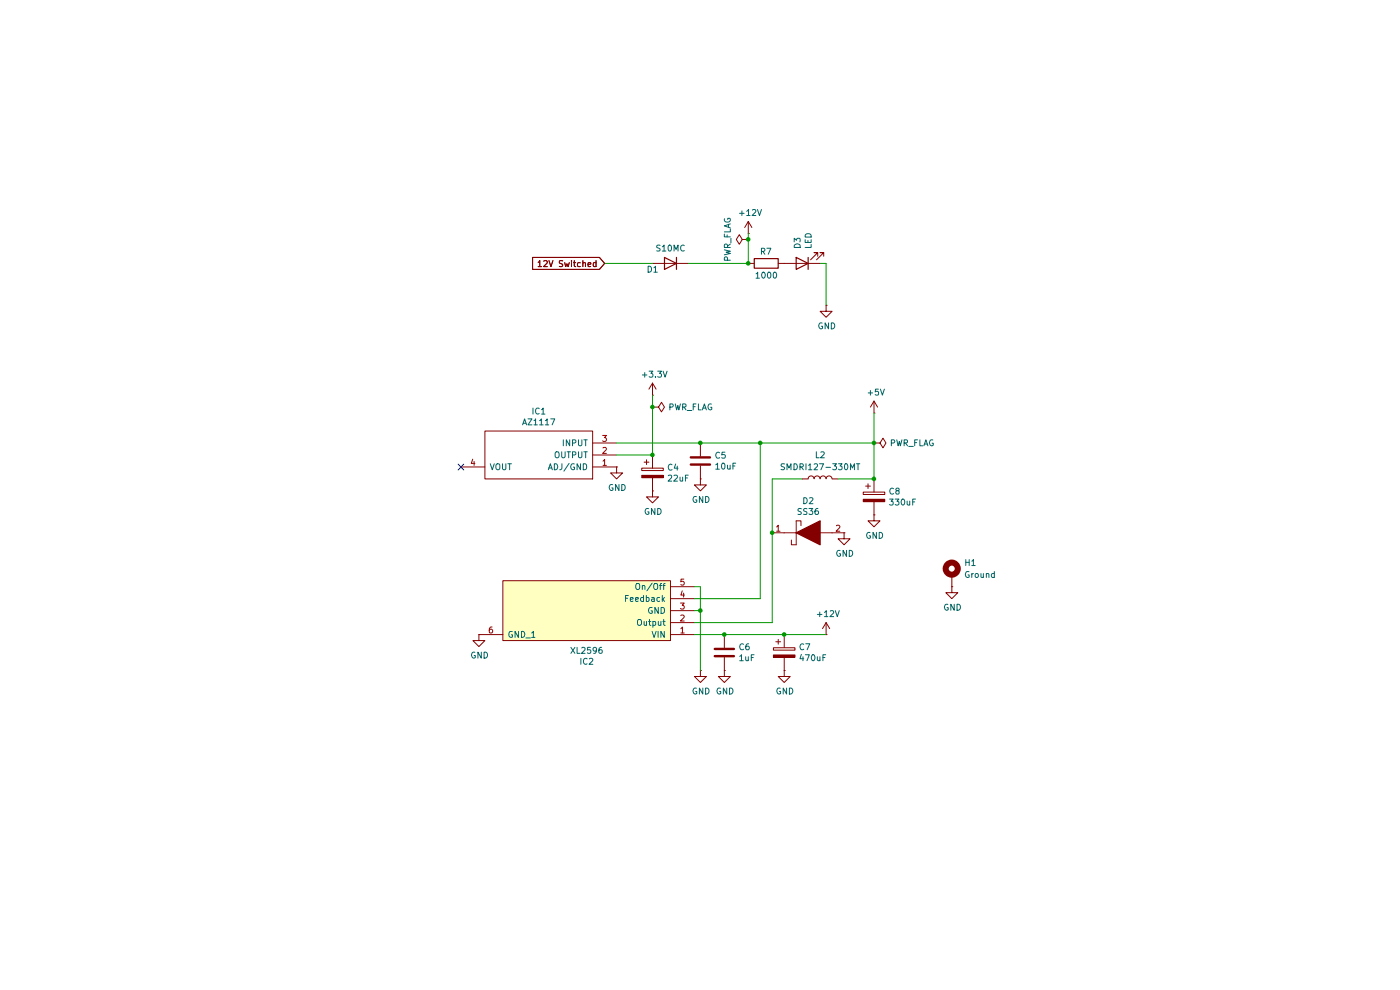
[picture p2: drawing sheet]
(kicad_sch
 (version 20250114)
 (generator "eeschema")
 (generator_version "9.0")
 (paper "A4")
 (title_block
  (title "Power")
  (date "2025-02-19"))
 (lib_symbols
  (symbol "Device:C"
   (pin_numbers (hide yes))
   (pin_names
    (offset 0.254)) (exclude_from_sim no) (in_bom yes) (on_board yes)
   (property "Reference" "C" (at 0.635 2.54 0) (effects (font (size 1.27 1.27)) (justify left)))
   (property "Value" "C" (at 0.635 -2.54 0) (effects (font (size 1.27 1.27)) (justify left)))
   (property "Footprint" "" (at 0.9652 -3.81 0) (effects (font (size 1.27 1.27)) (hide yes)))
   (property "Datasheet" "~" (at 0 0 0) (effects (font (size 1.27 1.27)) (hide yes)))
   (property "Description" "Unpolarized capacitor" (at 0 0 0) (effects (font (size 1.27 1.27)) (hide yes)))
   (symbol "C_0_1"
    (polyline (pts (xy -2.032 0.762) (xy 2.032 0.762)) (stroke (width 0.508) (type default)) (fill (type none)))
    (polyline (pts (xy -2.032 -0.762) (xy 2.032 -0.762)) (stroke (width 0.508) (type default)) (fill (type none))))
   (symbol "C_1_1"
    (pin passive line (at 0 3.81 270) (length 2.794) (name "~" (effects (font (size 1.27 1.27)))) (number "1" (effects (font (size 1.27 1.27)))))
    (pin passive line (at 0 -3.81 90) (length 2.794) (name "~" (effects (font (size 1.27 1.27)))) (number "2" (effects (font (size 1.27 1.27))))))
   (embedded_fonts no))
  (symbol "Device:C_Polarized"
   (pin_numbers (hide yes))
   (pin_names
    (offset 0.254)) (exclude_from_sim no) (in_bom yes) (on_board yes)
   (property "Reference" "C" (at 0.635 2.54 0) (effects (font (size 1.27 1.27)) (justify left)))
   (property "Value" "C_Polarized" (at 0.635 -2.54 0) (effects (font (size 1.27 1.27)) (justify left)))
   (property "Footprint" "" (at 0.9652 -3.81 0) (effects (font (size 1.27 1.27)) (hide yes)))
   (property "Datasheet" "~" (at 0 0 0) (effects (font (size 1.27 1.27)) (hide yes)))
   (property "Description" "Polarized capacitor" (at 0 0 0) (effects (font (size 1.27 1.27)) (hide yes)))
   (symbol "C_Polarized_0_1"
    (rectangle (start -2.286 0.508) (end 2.286 1.016) (stroke (width 0) (type default)) (fill (type none)))
    (polyline (pts (xy -1.778 2.286) (xy -0.762 2.286)) (stroke (width 0) (type default)) (fill (type none)))
    (polyline (pts (xy -1.27 2.794) (xy -1.27 1.778)) (stroke (width 0) (type default)) (fill (type none)))
    (rectangle (start 2.286 -0.508) (end -2.286 -1.016) (stroke (width 0) (type default)) (fill (type outline))))
   (symbol "C_Polarized_1_1"
    (pin passive line (at 0 3.81 270) (length 2.794) (name "~" (effects (font (size 1.27 1.27)))) (number "1" (effects (font (size 1.27 1.27)))))
    (pin passive line (at 0 -3.81 90) (length 2.794) (name "~" (effects (font (size 1.27 1.27)))) (number "2" (effects (font (size 1.27 1.27))))))
   (embedded_fonts no))
  (symbol "Device:D"
   (pin_numbers (hide yes))
   (pin_names
    (offset 1.016) (hide yes)) (exclude_from_sim no) (in_bom yes) (on_board yes)
   (property "Reference" "D" (at 0 2.54 0) (effects (font (size 1.27 1.27))))
   (property "Value" "D" (at 0 -2.54 0) (effects (font (size 1.27 1.27))))
   (property "Footprint" "" (at 0 0 0) (effects (font (size 1.27 1.27)) (hide yes)))
   (property "Datasheet" "~" (at 0 0 0) (effects (font (size 1.27 1.27)) (hide yes)))
   (property "Description" "Diode" (at 0 0 0) (effects (font (size 1.27 1.27)) (hide yes)))
   (property "Sim.Device" "D" (at 0 0 0) (effects (font (size 1.27 1.27)) (hide yes)))
   (property "Sim.Pins" "1=K 2=A" (at 0 0 0) (effects (font (size 1.27 1.27)) (hide yes)))
   (symbol "D_0_1"
    (polyline (pts (xy -1.27 1.27) (xy -1.27 -1.27)) (stroke (width 0.254) (type default)) (fill (type none)))
    (polyline (pts (xy 1.27 1.27) (xy 1.27 -1.27) (xy -1.27 0) (xy 1.27 1.27)) (stroke (width 0.254) (type default)) (fill (type none)))
    (polyline (pts (xy 1.27 0) (xy -1.27 0)) (stroke (width 0) (type default)) (fill (type none))))
   (symbol "D_1_1"
    (pin passive line (at -3.81 0 0) (length 2.54) (name "K" (effects (font (size 1.27 1.27)))) (number "1" (effects (font (size 1.27 1.27)))))
    (pin passive line (at 3.81 0 180) (length 2.54) (name "A" (effects (font (size 1.27 1.27)))) (number "2" (effects (font (size 1.27 1.27))))))
   (embedded_fonts no))
  (symbol "Device:L"
   (pin_numbers (hide yes))
   (pin_names
    (offset 1.016) (hide yes)) (exclude_from_sim no) (in_bom yes) (on_board yes)
   (property "Reference" "L" (at -1.27 0 90) (effects (font (size 1.27 1.27))))
   (property "Value" "L" (at 1.905 0 90) (effects (font (size 1.27 1.27))))
   (property "Footprint" "" (at 0 0 0) (effects (font (size 1.27 1.27)) (hide yes)))
   (property "Datasheet" "~" (at 0 0 0) (effects (font (size 1.27 1.27)) (hide yes)))
   (property "Description" "Inductor" (at 0 0 0) (effects (font (size 1.27 1.27)) (hide yes)))
   (symbol "L_0_1"
    (arc (start 0 2.54) (mid 0.6323 1.905) (end 0 1.27) (stroke (width 0) (type default)) (fill (type none)))
    (arc (start 0 1.27) (mid 0.6323 0.635) (end 0 0) (stroke (width 0) (type default)) (fill (type none)))
    (arc (start 0 0) (mid 0.6323 -0.635) (end 0 -1.27) (stroke (width 0) (type default)) (fill (type none)))
    (arc (start 0 -1.27) (mid 0.6323 -1.905) (end 0 -2.54) (stroke (width 0) (type default)) (fill (type none))))
   (symbol "L_1_1"
    (pin passive line (at 0 3.81 270) (length 1.27) (name "1" (effects (font (size 1.27 1.27)))) (number "1" (effects (font (size 1.27 1.27)))))
    (pin passive line (at 0 -3.81 90) (length 1.27) (name "2" (effects (font (size 1.27 1.27)))) (number "2" (effects (font (size 1.27 1.27))))))
   (embedded_fonts no))
  (symbol "Device:LED"
   (pin_numbers (hide yes))
   (pin_names
    (offset 1.016) (hide yes)) (exclude_from_sim no) (in_bom yes) (on_board yes)
   (property "Reference" "D" (at 0 2.54 0) (effects (font (size 1.27 1.27))))
   (property "Value" "LED" (at 0 -2.54 0) (effects (font (size 1.27 1.27))))
   (property "Footprint" "" (at 0 0 0) (effects (font (size 1.27 1.27)) (hide yes)))
   (property "Datasheet" "~" (at 0 0 0) (effects (font (size 1.27 1.27)) (hide yes)))
   (property "Description" "Light emitting diode" (at 0 0 0) (effects (font (size 1.27 1.27)) (hide yes)))
   (property "Sim.Pins" "1=K 2=A" (at 0 0 0) (effects (font (size 1.27 1.27)) (hide yes)))
   (symbol "LED_0_1"
    (polyline (pts (xy -3.048 -0.762) (xy -4.572 -2.286) (xy -3.81 -2.286) (xy -4.572 -2.286) (xy -4.572 -1.524)) (stroke (width 0) (type default)) (fill (type none)))
    (polyline (pts (xy -1.778 -0.762) (xy -3.302 -2.286) (xy -2.54 -2.286) (xy -3.302 -2.286) (xy -3.302 -1.524)) (stroke (width 0) (type default)) (fill (type none)))
    (polyline (pts (xy -1.27 0) (xy 1.27 0)) (stroke (width 0) (type default)) (fill (type none)))
    (polyline (pts (xy -1.27 -1.27) (xy -1.27 1.27)) (stroke (width 0.254) (type default)) (fill (type none)))
    (polyline (pts (xy 1.27 -1.27) (xy 1.27 1.27) (xy -1.27 0) (xy 1.27 -1.27)) (stroke (width 0.254) (type default)) (fill (type none))))
   (symbol "LED_1_1"
    (pin passive line (at -3.81 0 0) (length 2.54) (name "K" (effects (font (size 1.27 1.27)))) (number "1" (effects (font (size 1.27 1.27)))))
    (pin passive line (at 3.81 0 180) (length 2.54) (name "A" (effects (font (size 1.27 1.27)))) (number "2" (effects (font (size 1.27 1.27))))))
   (embedded_fonts no))
  (symbol "Device:R"
   (pin_numbers (hide yes))
   (pin_names
    (offset 0)) (exclude_from_sim no) (in_bom yes) (on_board yes)
   (property "Reference" "R" (at 2.032 0 90) (effects (font (size 1.27 1.27))))
   (property "Value" "R" (at 0 0 90) (effects (font (size 1.27 1.27))))
   (property "Footprint" "" (at -1.778 0 90) (effects (font (size 1.27 1.27)) (hide yes)))
   (property "Datasheet" "~" (at 0 0 0) (effects (font (size 1.27 1.27)) (hide yes)))
   (property "Description" "Resistor" (at 0 0 0) (effects (font (size 1.27 1.27)) (hide yes)))
   (symbol "R_0_1"
    (rectangle (start -1.016 -2.54) (end 1.016 2.54) (stroke (width 0.254) (type default)) (fill (type none))))
   (symbol "R_1_1"
    (pin passive line (at 0 3.81 270) (length 1.27) (name "~" (effects (font (size 1.27 1.27)))) (number "1" (effects (font (size 1.27 1.27)))))
    (pin passive line (at 0 -3.81 90) (length 1.27) (name "~" (effects (font (size 1.27 1.27)))) (number "2" (effects (font (size 1.27 1.27))))))
   (embedded_fonts no))
  (symbol "Mechanical:MountingHole_Pad"
   (pin_numbers (hide yes))
   (pin_names
    (offset 1.016) (hide yes)) (exclude_from_sim yes) (in_bom no) (on_board yes)
   (property "Reference" "H" (at 0 6.35 0) (effects (font (size 1.27 1.27))))
   (property "Value" "MountingHole_Pad" (at 0 4.445 0) (effects (font (size 1.27 1.27))))
   (property "Footprint" "" (at 0 0 0) (effects (font (size 1.27 1.27)) (hide yes)))
   (property "Datasheet" "~" (at 0 0 0) (effects (font (size 1.27 1.27)) (hide yes)))
   (property "Description" "Mounting Hole with connection" (at 0 0 0) (effects (font (size 1.27 1.27)) (hide yes)))
   (symbol "MountingHole_Pad_0_1"
    (circle (center 0 1.27) (radius 1.27) (stroke (width 1.27) (type default)) (fill (type none))))
   (symbol "MountingHole_Pad_1_1"
    (pin input line (at 0 -2.54 90) (length 2.54) (name "1" (effects (font (size 1.27 1.27)))) (number "1" (effects (font (size 1.27 1.27))))))
   (embedded_fonts no))
  (symbol "MyLib:AZ1117"
   (pin_names
    (offset 0.762)) (exclude_from_sim no) (in_bom yes) (on_board yes)
   (property "Reference" "IC" (at 14.605 6.604 0) (effects (font (size 1.27 1.27)) (justify left)))
   (property "Value" "AZ1117" (at 12.192 4.445 0) (effects (font (size 1.27 1.27)) (justify left)))
   (property "Footprint" "Package_TO_SOT_SMD:SOT-223" (at 29.21 2.54 0) (effects (font (size 1.27 1.27)) (justify left) (hide yes)))
   (property "Datasheet" "" (at 29.21 0 0) (effects (font (size 1.27 1.27)) (justify left) (hide yes)))
   (property "Description" "" (at 0 0 0) (effects (font (size 1.27 1.27)) (hide yes)))
   (symbol "AZ1117_0_0"
    (pin passive line (at 0 0 0) (length 5.08) (name "ADJ/GND" (effects (font (size 1.27 1.27)))) (number "1" (effects (font (size 1.27 1.27)))))
    (pin passive line (at 0 -2.54 0) (length 5.08) (name "OUTPUT" (effects (font (size 1.27 1.27)))) (number "2" (effects (font (size 1.27 1.27)))))
    (pin passive line (at 0 -5.08 0) (length 5.08) (name "INPUT" (effects (font (size 1.27 1.27)))) (number "3" (effects (font (size 1.27 1.27)))))
    (pin passive line (at 33.02 0 180) (length 5.08) (name "VOUT" (effects (font (size 1.27 1.27)))) (number "4" (effects (font (size 1.27 1.27))))))
   (symbol "AZ1117_0_1"
    (polyline (pts (xy 5.08 2.54) (xy 27.94 2.54) (xy 27.94 -7.62) (xy 5.08 -7.62) (xy 5.08 2.54)) (stroke (width 0.1524) (type solid)) (fill (type none))))
   (embedded_fonts no))
  (symbol "MyLib:SS36"
   (pin_names
    (offset 0.762)) (exclude_from_sim no) (in_bom yes) (on_board yes)
   (property "Reference" "D" (at 12.7 8.89 0) (effects (font (size 1.27 1.27)) (justify left)))
   (property "Value" "SS36" (at 12.7 6.35 0) (effects (font (size 1.27 1.27)) (justify left)))
   (property "Footprint" "MyFootprints:SMA(DO-214AC)" (at 12.7 3.81 0) (effects (font (size 1.27 1.27)) (justify left) (hide yes)))
   (property "Datasheet" "" (at 12.7 1.27 0) (effects (font (size 1.27 1.27)) (justify left) (hide yes)))
   (property "Description" "SS36 - DIODE, SCHOTTKY, 3A, 60V, DO-214AB(SMC), LCSC# C330394" (at -3.81 -3.81 0) (effects (font (size 1.27 1.27)) (justify left) (hide yes)))
   (symbol "SS36_0_0"
    (pin passive line (at 2.54 0 0) (length 2.54) (name "~" (effects (font (size 1.27 1.27)))) (number "1" (effects (font (size 1.27 1.27)))))
    (pin passive line (at 17.78 0 180) (length 2.54) (name "~" (effects (font (size 1.27 1.27)))) (number "2" (effects (font (size 1.27 1.27))))))
   (symbol "SS36_0_1"
    (polyline (pts (xy 5.08 0) (xy 7.62 0)) (stroke (width 0.1524) (type solid)) (fill (type none)))
    (polyline (pts (xy 7.62 2.54) (xy 7.62 -2.54)) (stroke (width 0.1524) (type solid)) (fill (type none)))
    (polyline (pts (xy 7.62 2.54) (xy 8.636 2.54) (xy 8.636 1.524)) (stroke (width 0.1524) (type solid)) (fill (type none)))
    (polyline (pts (xy 7.62 0) (xy 12.7 2.54) (xy 12.7 -2.54) (xy 7.62 0)) (stroke (width 0.254) (type solid)) (fill (type outline)))
    (polyline (pts (xy 7.62 -2.54) (xy 6.604 -2.54) (xy 6.604 -1.524)) (stroke (width 0.1524) (type solid)) (fill (type none)))
    (polyline (pts (xy 12.7 0) (xy 15.24 0)) (stroke (width 0.1524) (type solid)) (fill (type none))))
   (embedded_fonts no))
  (symbol "MyLib:XL2596"
   (pin_names
    (offset 0.762)) (exclude_from_sim no) (in_bom yes) (on_board yes)
   (property "Reference" "IC" (at 5.08 6.35 0) (effects (font (size 1.27 1.27)) (justify left)))
   (property "Value" "XL2596" (at 16.51 6.35 0) (effects (font (size 1.27 1.27)) (justify left)))
   (property "Footprint" "MyFootprints:TO263-5L" (at 10.16 3.81 0) (effects (font (size 1.27 1.27)) (justify left) (hide yes)))
   (property "Datasheet" "" (at -2.54 5.08 0) (effects (font (size 1.27 1.27)) (justify left) (hide yes)))
   (property "Description" "" (at 0 0 0) (effects (font (size 1.27 1.27)) (hide yes)))
   (symbol "XL2596_0_0"
    (pin input line (at 0 0 0) (length 5.08) (name "VIN" (effects (font (size 1.27 1.27)))) (number "1" (effects (font (size 1.27 1.27)))))
    (pin output line (at 0 -2.54 0) (length 5.08) (name "Output" (effects (font (size 1.27 1.27)))) (number "2" (effects (font (size 1.27 1.27)))))
    (pin input line (at 0 -5.08 0) (length 5.08) (name "GND" (effects (font (size 1.27 1.27)))) (number "3" (effects (font (size 1.27 1.27)))))
    (pin input line (at 0 -7.62 0) (length 5.08) (name "Feedback" (effects (font (size 1.27 1.27)))) (number "4" (effects (font (size 1.27 1.27)))))
    (pin passive line (at 0 -10.16 0) (length 5.08) (name "On/Off" (effects (font (size 1.27 1.27)))) (number "5" (effects (font (size 1.27 1.27)))))
    (pin input line (at 45.72 0 180) (length 5.08) (name "GND_1" (effects (font (size 1.27 1.27)))) (number "6" (effects (font (size 1.27 1.27))))))
   (symbol "XL2596_0_1"
    (rectangle (start 5.08 1.27) (end 40.64 -11.43) (stroke (width 0) (type solid)) (fill (type background))))
   (embedded_fonts no))
  (symbol "power:+12V"
   (power)
   (pin_numbers (hide yes))
   (pin_names
    (offset 0) (hide yes)) (exclude_from_sim no) (in_bom yes) (on_board yes)
   (property "Reference" "#PWR" (at 0 -3.81 0) (effects (font (size 1.27 1.27)) (hide yes)))
   (property "Value" "+12V" (at 0 3.556 0) (effects (font (size 1.27 1.27))))
   (property "Footprint" "" (at 0 0 0) (effects (font (size 1.27 1.27)) (hide yes)))
   (property "Datasheet" "" (at 0 0 0) (effects (font (size 1.27 1.27)) (hide yes)))
   (property "Description" "Power symbol creates a global label with name \"+12V\"" (at 0 0 0) (effects (font (size 1.27 1.27)) (hide yes)))
   (symbol "+12V_0_1"
    (polyline (pts (xy -0.762 1.27) (xy 0 2.54)) (stroke (width 0) (type default)) (fill (type none)))
    (polyline (pts (xy 0 2.54) (xy 0.762 1.27)) (stroke (width 0) (type default)) (fill (type none)))
    (polyline (pts (xy 0 0) (xy 0 2.54)) (stroke (width 0) (type default)) (fill (type none))))
   (symbol "+12V_1_1"
    (pin power_in line (at 0 0 90) (length 0) (name "~" (effects (font (size 1.27 1.27)))) (number "1" (effects (font (size 1.27 1.27))))))
   (embedded_fonts no))
  (symbol "power:+3.3V"
   (power)
   (pin_numbers (hide yes))
   (pin_names
    (offset 0) (hide yes)) (exclude_from_sim no) (in_bom yes) (on_board yes)
   (property "Reference" "#PWR" (at 0 -3.81 0) (effects (font (size 1.27 1.27)) (hide yes)))
   (property "Value" "+3.3V" (at 0 3.556 0) (effects (font (size 1.27 1.27))))
   (property "Footprint" "" (at 0 0 0) (effects (font (size 1.27 1.27)) (hide yes)))
   (property "Datasheet" "" (at 0 0 0) (effects (font (size 1.27 1.27)) (hide yes)))
   (property "Description" "Power symbol creates a global label with name \"+3.3V\"" (at 0 0 0) (effects (font (size 1.27 1.27)) (hide yes)))
   (symbol "+3.3V_0_1"
    (polyline (pts (xy -0.762 1.27) (xy 0 2.54)) (stroke (width 0) (type default)) (fill (type none)))
    (polyline (pts (xy 0 2.54) (xy 0.762 1.27)) (stroke (width 0) (type default)) (fill (type none)))
    (polyline (pts (xy 0 0) (xy 0 2.54)) (stroke (width 0) (type default)) (fill (type none))))
   (symbol "+3.3V_1_1"
    (pin power_in line (at 0 0 90) (length 0) (name "~" (effects (font (size 1.27 1.27)))) (number "1" (effects (font (size 1.27 1.27))))))
   (embedded_fonts no))
  (symbol "power:+5V"
   (power)
   (pin_numbers (hide yes))
   (pin_names
    (offset 0) (hide yes)) (exclude_from_sim no) (in_bom yes) (on_board yes)
   (property "Reference" "#PWR" (at 0 -3.81 0) (effects (font (size 1.27 1.27)) (hide yes)))
   (property "Value" "+5V" (at 0 3.556 0) (effects (font (size 1.27 1.27))))
   (property "Footprint" "" (at 0 0 0) (effects (font (size 1.27 1.27)) (hide yes)))
   (property "Datasheet" "" (at 0 0 0) (effects (font (size 1.27 1.27)) (hide yes)))
   (property "Description" "Power symbol creates a global label with name \"+5V\"" (at 0 0 0) (effects (font (size 1.27 1.27)) (hide yes)))
   (symbol "+5V_0_1"
    (polyline (pts (xy -0.762 1.27) (xy 0 2.54)) (stroke (width 0) (type default)) (fill (type none)))
    (polyline (pts (xy 0 2.54) (xy 0.762 1.27)) (stroke (width 0) (type default)) (fill (type none)))
    (polyline (pts (xy 0 0) (xy 0 2.54)) (stroke (width 0) (type default)) (fill (type none))))
   (symbol "+5V_1_1"
    (pin power_in line (at 0 0 90) (length 0) (name "~" (effects (font (size 1.27 1.27)))) (number "1" (effects (font (size 1.27 1.27))))))
   (embedded_fonts no))
  (symbol "power:GND"
   (power)
   (pin_numbers (hide yes))
   (pin_names
    (offset 0) (hide yes)) (exclude_from_sim no) (in_bom yes) (on_board yes)
   (property "Reference" "#PWR" (at 0 -6.35 0) (effects (font (size 1.27 1.27)) (hide yes)))
   (property "Value" "GND" (at 0 -3.81 0) (effects (font (size 1.27 1.27))))
   (property "Footprint" "" (at 0 0 0) (effects (font (size 1.27 1.27)) (hide yes)))
   (property "Datasheet" "" (at 0 0 0) (effects (font (size 1.27 1.27)) (hide yes)))
   (property "Description" "Power symbol creates a global label with name \"GND\" , ground" (at 0 0 0) (effects (font (size 1.27 1.27)) (hide yes)))
   (symbol "GND_0_1"
    (polyline (pts (xy 0 0) (xy 0 -1.27) (xy 1.27 -1.27) (xy 0 -2.54) (xy -1.27 -1.27) (xy 0 -1.27)) (stroke (width 0) (type default)) (fill (type none))))
   (symbol "GND_1_1"
    (pin power_in line (at 0 0 270) (length 0) (name "~" (effects (font (size 1.27 1.27)))) (number "1" (effects (font (size 1.27 1.27))))))
   (embedded_fonts no))
  (symbol "power:PWR_FLAG"
   (power)
   (pin_numbers (hide yes))
   (pin_names
    (offset 0) (hide yes)) (exclude_from_sim no) (in_bom yes) (on_board yes)
   (property "Reference" "#FLG" (at 0 1.905 0) (effects (font (size 1.27 1.27)) (hide yes)))
   (property "Value" "PWR_FLAG" (at 0 3.81 0) (effects (font (size 1.27 1.27))))
   (property "Footprint" "" (at 0 0 0) (effects (font (size 1.27 1.27)) (hide yes)))
   (property "Datasheet" "~" (at 0 0 0) (effects (font (size 1.27 1.27)) (hide yes)))
   (property "Description" "Special symbol for telling ERC where power comes from" (at 0 0 0) (effects (font (size 1.27 1.27)) (hide yes)))
   (symbol "PWR_FLAG_0_0"
    (pin power_out line (at 0 0 90) (length 0) (name "~" (effects (font (size 1.27 1.27)))) (number "1" (effects (font (size 1.27 1.27))))))
   (symbol "PWR_FLAG_0_1"
    (polyline (pts (xy 0 0) (xy 0 1.27) (xy -1.016 1.905) (xy 0 2.54) (xy 1.016 1.905) (xy 0 1.27)) (stroke (width 0) (type default)) (fill (type none))))
   (embedded_fonts no)))
 (junction
  (at 153.67 134.62)
  (diameter 0)
  (color 0 0 0 0))
 (junction
  (at 185.42 101.6)
  (diameter 0)
  (color 0 0 0 0))
 (junction
  (at 166.37 134.62)
  (diameter 0)
  (color 0 0 0 0))
 (junction
  (at 158.75 55.88)
  (diameter 0)
  (color 0 0 0 0))
 (junction
  (at 185.42 93.98)
  (diameter 0)
  (color 0 0 0 0))
 (junction
  (at 138.43 96.52)
  (diameter 0)
  (color 0 0 0 0))
 (junction
  (at 158.75 50.8)
  (diameter 0)
  (color 0 0 0 0))
 (junction
  (at 148.59 129.54)
  (diameter 0)
  (color 0 0 0 0))
 (junction
  (at 163.83 113.03)
  (diameter 0)
  (color 0 0 0 0))
 (junction
  (at 138.43 86.36)
  (diameter 0)
  (color 0 0 0 0))
 (junction
  (at 161.29 93.98)
  (diameter 0)
  (color 0 0 0 0))
 (junction
  (at 148.59 93.98)
  (diameter 0)
  (color 0 0 0 0))
 (no_connect
  (at 97.79 99.06))
 (wire
  (pts (xy 166.37 134.62) (xy 153.67 134.62))
  (stroke (width 0) (type default)))
 (wire
  (pts (xy 148.59 129.54) (xy 148.59 124.46))
  (stroke (width 0) (type default)))
 (wire
  (pts (xy 148.59 93.98) (xy 161.29 93.98))
  (stroke (width 0) (type default)))
 (wire
  (pts (xy 163.83 132.08) (xy 163.83 113.03))
  (stroke (width 0) (type default)))
 (wire
  (pts (xy 163.83 113.03) (xy 163.83 101.6))
  (stroke (width 0) (type default)))
 (wire
  (pts (xy 148.59 124.46) (xy 147.32 124.46))
  (stroke (width 0) (type default)))
 (wire
  (pts (xy 147.32 127) (xy 161.29 127))
  (stroke (width 0) (type default)))
 (wire
  (pts (xy 130.81 93.98) (xy 148.59 93.98))
  (stroke (width 0) (type default)))
 (wire
  (pts (xy 175.26 64.77) (xy 175.26 55.88))
  (stroke (width 0) (type default)))
 (wire
  (pts (xy 158.75 49.53) (xy 158.75 50.8))
  (stroke (width 0) (type default)))
 (wire
  (pts (xy 158.75 50.8) (xy 158.75 55.88))
  (stroke (width 0) (type default)))
 (wire
  (pts (xy 153.67 134.62) (xy 147.32 134.62))
  (stroke (width 0) (type default)))
 (wire
  (pts (xy 175.26 134.62) (xy 166.37 134.62))
  (stroke (width 0) (type default)))
 (wire
  (pts (xy 173.99 55.88) (xy 175.26 55.88))
  (stroke (width 0) (type default)))
 (wire
  (pts (xy 128.27 55.88) (xy 138.43 55.88))
  (stroke (width 0) (type default)))
 (wire
  (pts (xy 146.05 55.88) (xy 158.75 55.88))
  (stroke (width 0) (type default)))
 (wire
  (pts (xy 185.42 101.6) (xy 185.42 93.98))
  (stroke (width 0) (type default)))
 (wire
  (pts (xy 185.42 87.63) (xy 185.42 93.98))
  (stroke (width 0) (type default)))
 (wire
  (pts (xy 177.8 101.6) (xy 185.42 101.6))
  (stroke (width 0) (type default)))
 (wire
  (pts (xy 147.32 132.08) (xy 163.83 132.08))
  (stroke (width 0) (type default)))
 (wire
  (pts (xy 185.42 93.98) (xy 161.29 93.98))
  (stroke (width 0) (type default)))
 (wire
  (pts (xy 148.59 129.54) (xy 148.59 142.24))
  (stroke (width 0) (type default)))
 (wire
  (pts (xy 161.29 127) (xy 161.29 93.98))
  (stroke (width 0) (type default)))
 (wire
  (pts (xy 138.43 83.82) (xy 138.43 86.36))
  (stroke (width 0) (type default)))
 (wire
  (pts (xy 138.43 86.36) (xy 138.43 96.52))
  (stroke (width 0) (type default)))
 (wire
  (pts (xy 147.32 129.54) (xy 148.59 129.54))
  (stroke (width 0) (type default)))
 (wire
  (pts (xy 130.81 96.52) (xy 138.43 96.52))
  (stroke (width 0) (type default)))
 (wire
  (pts (xy 163.83 101.6) (xy 170.18 101.6))
  (stroke (width 0) (type default)))
 (global_label "12V Switched"
  (shape input)
  (at 128.27 55.88 180)
  (fields_autoplaced yes)
  (effects (font (size 1.27 1.27)) (justify right))
  (property "Intersheetrefs" "${INTERSHEET_REFS}" (at 113.0359 55.8006 0) (effects (font (size 1.27 1.27)) (justify right) (hide yes))))
 (symbol
  (lib_id "MyLib:SS36")
  (at 161.29 113.03 0)
  (unit 1)
  (exclude_from_sim no)
  (in_bom yes)
  (on_board yes)
  (dnp no)
  (property "Reference" "D2" (at 171.45 106.2482 0) (effects (font (size 1.27 1.27))))
  (property "Value" "SS36" (at 171.45 108.5596 0) (effects (font (size 1.27 1.27))))
  (property "Footprint" "MyFootprints:SMA(DO-214AC)" (at 173.99 109.22 0) (effects (font (size 1.27 1.27)) (justify left) (hide yes)))
  (property "Datasheet" "" (at 173.99 111.76 0) (effects (font (size 1.27 1.27)) (justify left) (hide yes)))
  (property "Description" "SS36 - DIODE, SCHOTTKY, 3A, 60V, DO-214AB(SMC), LCSC# C330394" (at 157.48 116.84 0) (effects (font (size 1.27 1.27)) (justify left) (hide yes)))
  (pin "1")
  (pin "2"))
 (symbol
  (lib_id "power:GND")
  (at 179.07 113.03 0)
  (unit 1)
  (exclude_from_sim no)
  (in_bom yes)
  (on_board yes)
  (dnp no)
  (property "Reference" "#PWR038" (at 179.07 119.38 0) (effects (font (size 1.27 1.27)) (hide yes)))
  (property "Value" "GND" (at 179.197 117.4242 0) (effects (font (size 1.27 1.27))))
  (property "Footprint" "" (at 179.07 113.03 0) (effects (font (size 1.27 1.27)) (hide yes)))
  (property "Datasheet" "" (at 179.07 113.03 0) (effects (font (size 1.27 1.27)) (hide yes)))
  (property "Description" "Power symbol creates a global label with name \"GND\" , ground" (at 179.07 113.03 0) (effects (font (size 1.27 1.27)) (hide yes)))
  (pin "1"))
 (symbol
  (lib_id "power:+12V")
  (at 175.26 134.62 0)
  (unit 1)
  (exclude_from_sim no)
  (in_bom yes)
  (on_board yes)
  (dnp no)
  (property "Reference" "#PWR037" (at 175.26 138.43 0) (effects (font (size 1.27 1.27)) (hide yes)))
  (property "Value" "+12V" (at 175.641 130.2258 0) (effects (font (size 1.27 1.27))))
  (property "Footprint" "" (at 175.26 134.62 0) (effects (font (size 1.27 1.27)) (hide yes)))
  (property "Datasheet" "" (at 175.26 134.62 0) (effects (font (size 1.27 1.27)) (hide yes)))
  (property "Description" "Power symbol creates a global label with name \"+12V\"" (at 175.26 134.62 0) (effects (font (size 1.27 1.27)) (hide yes)))
  (pin "1"))
 (symbol
  (lib_id "MyLib:AZ1117")
  (at 130.81 99.06 180)
  (unit 1)
  (exclude_from_sim no)
  (in_bom yes)
  (on_board yes)
  (dnp no)
  (property "Reference" "IC1" (at 114.3 87.249 0) (effects (font (size 1.27 1.27))))
  (property "Value" "AZ1117" (at 114.3 89.5604 0) (effects (font (size 1.27 1.27))))
  (property "Footprint" "Package_TO_SOT_SMD:SOT-223" (at 101.6 101.6 0) (effects (font (size 1.27 1.27)) (justify left) (hide yes)))
  (property "Datasheet" "" (at 101.6 99.06 0) (effects (font (size 1.27 1.27)) (justify left) (hide yes)))
  (property "Description" "" (at 130.81 99.06 0) (effects (font (size 1.27 1.27)) (hide yes)))
  (pin "1")
  (pin "2")
  (pin "3")
  (pin "4"))
 (symbol
  (lib_id "power:GND")
  (at 166.37 142.24 0)
  (unit 1)
  (exclude_from_sim no)
  (in_bom yes)
  (on_board yes)
  (dnp no)
  (property "Reference" "#PWR035" (at 166.37 148.59 0) (effects (font (size 1.27 1.27)) (hide yes)))
  (property "Value" "GND" (at 166.497 146.6342 0) (effects (font (size 1.27 1.27))))
  (property "Footprint" "" (at 166.37 142.24 0) (effects (font (size 1.27 1.27)) (hide yes)))
  (property "Datasheet" "" (at 166.37 142.24 0) (effects (font (size 1.27 1.27)) (hide yes)))
  (property "Description" "Power symbol creates a global label with name \"GND\" , ground" (at 166.37 142.24 0) (effects (font (size 1.27 1.27)) (hide yes)))
  (pin "1"))
 (symbol
  (lib_id "power:GND")
  (at 138.43 104.14 0)
  (unit 1)
  (exclude_from_sim no)
  (in_bom yes)
  (on_board yes)
  (dnp no)
  (property "Reference" "#PWR016" (at 138.43 110.49 0) (effects (font (size 1.27 1.27)) (hide yes)))
  (property "Value" "GND" (at 138.557 108.5342 0) (effects (font (size 1.27 1.27))))
  (property "Footprint" "" (at 138.43 104.14 0) (effects (font (size 1.27 1.27)) (hide yes)))
  (property "Datasheet" "" (at 138.43 104.14 0) (effects (font (size 1.27 1.27)) (hide yes)))
  (property "Description" "Power symbol creates a global label with name \"GND\" , ground" (at 138.43 104.14 0) (effects (font (size 1.27 1.27)) (hide yes)))
  (pin "1"))
 (symbol
  (lib_id "power:PWR_FLAG")
  (at 185.42 93.98 270)
  (unit 1)
  (exclude_from_sim no)
  (in_bom yes)
  (on_board yes)
  (dnp no)
  (property "Reference" "#FLG03" (at 187.325 93.98 0) (effects (font (size 1.27 1.27)) (hide yes)))
  (property "Value" "PWR_FLAG" (at 188.6712 93.98 90) (effects (font (size 1.27 1.27)) (justify left)))
  (property "Footprint" "" (at 185.42 93.98 0) (effects (font (size 1.27 1.27)) (hide yes)))
  (property "Datasheet" "~" (at 185.42 93.98 0) (effects (font (size 1.27 1.27)) (hide yes)))
  (property "Description" "Special symbol for telling ERC where power comes from" (at 185.42 93.98 0) (effects (font (size 1.27 1.27)) (hide yes)))
  (pin "1"))
 (symbol
  (lib_id "Device:C_Polarized")
  (at 185.42 105.41 0)
  (unit 1)
  (exclude_from_sim no)
  (in_bom yes)
  (on_board yes)
  (dnp no)
  (property "Reference" "C8" (at 188.4172 104.2416 0) (effects (font (size 1.27 1.27)) (justify left)))
  (property "Value" "330uF" (at 188.4172 106.553 0) (effects (font (size 1.27 1.27)) (justify left)))
  (property "Footprint" "Capacitor_SMD:CP_Elec_10x10.5" (at 186.3852 109.22 0) (effects (font (size 1.27 1.27)) (hide yes)))
  (property "Datasheet" "~" (at 185.42 105.41 0) (effects (font (size 1.27 1.27)) (hide yes)))
  (property "Description" "Polarized capacitor" (at 185.42 105.41 0) (effects (font (size 1.27 1.27)) (hide yes)))
  (pin "1")
  (pin "2"))
 (symbol
  (lib_id "Device:C")
  (at 153.67 138.43 0)
  (unit 1)
  (exclude_from_sim no)
  (in_bom yes)
  (on_board yes)
  (dnp no)
  (property "Reference" "C6" (at 156.591 137.2616 0) (effects (font (size 1.27 1.27)) (justify left)))
  (property "Value" "1uF" (at 156.591 139.573 0) (effects (font (size 1.27 1.27)) (justify left)))
  (property "Footprint" "Capacitor_SMD:C_0805_2012Metric" (at 154.6352 142.24 0) (effects (font (size 1.27 1.27)) (hide yes)))
  (property "Datasheet" "~" (at 153.67 138.43 0) (effects (font (size 1.27 1.27)) (hide yes)))
  (property "Description" "Unpolarized capacitor" (at 153.67 138.43 0) (effects (font (size 1.27 1.27)) (hide yes)))
  (pin "1")
  (pin "2"))
 (symbol
  (lib_id "Device:L")
  (at 173.99 101.6 90)
  (unit 1)
  (exclude_from_sim no)
  (in_bom yes)
  (on_board yes)
  (dnp no)
  (property "Reference" "L2" (at 173.99 96.52 90) (effects (font (size 1.27 1.27))))
  (property "Value" "SMDRI127-330MT" (at 173.99 99.06 90) (effects (font (size 1.27 1.27))))
  (property "Footprint" "MyFootprints:TMPA1265SP-101MN-D" (at 173.99 101.6 0) (effects (font (size 1.27 1.27)) (hide yes)))
  (property "Datasheet" "~" (at 173.99 101.6 0) (effects (font (size 1.27 1.27)) (hide yes)))
  (property "Description" "Inductor" (at 173.99 101.6 0) (effects (font (size 1.27 1.27)) (hide yes)))
  (pin "1")
  (pin "2"))
 (symbol
  (lib_id "Device:D")
  (at 142.24 55.88 180)
  (unit 1)
  (exclude_from_sim no)
  (in_bom yes)
  (on_board yes)
  (dnp no)
  (property "Reference" "D1" (at 138.43 57.15 0) (effects (font (size 1.27 1.27))))
  (property "Value" "S10MC" (at 142.24 52.6796 0) (effects (font (size 1.27 1.27))))
  (property "Footprint" "MyFootprints:D_SMC_larger_pads" (at 142.24 55.88 0) (effects (font (size 1.27 1.27)) (hide yes)))
  (property "Datasheet" "~" (at 142.24 55.88 0) (effects (font (size 1.27 1.27)) (hide yes)))
  (property "Description" "Diode" (at 142.24 55.88 0) (effects (font (size 1.27 1.27)) (hide yes)))
  (property "Sim.Device" "D" (at 142.24 55.88 0) (effects (font (size 1.27 1.27)) (hide yes)))
  (property "Sim.Pins" "1=K 2=A" (at 142.24 55.88 0) (effects (font (size 1.27 1.27)) (hide yes)))
  (pin "1")
  (pin "2"))
 (symbol
  (lib_id "Device:LED")
  (at 170.18 55.88 180)
  (unit 1)
  (exclude_from_sim no)
  (in_bom yes)
  (on_board yes)
  (dnp no)
  (property "Reference" "D3" (at 169.1894 52.8828 90) (effects (font (size 1.27 1.27)) (justify right)))
  (property "Value" "LED" (at 171.5008 52.8828 90) (effects (font (size 1.27 1.27)) (justify right)))
  (property "Footprint" "LED_SMD:LED_0805_2012Metric" (at 170.18 55.88 0) (effects (font (size 1.27 1.27)) (hide yes)))
  (property "Datasheet" "~" (at 170.18 55.88 0) (effects (font (size 1.27 1.27)) (hide yes)))
  (property "Description" "Light emitting diode" (at 170.18 55.88 0) (effects (font (size 1.27 1.27)) (hide yes)))
  (property "Sim.Pins" "1=K 2=A" (at 170.18 55.88 0) (effects (font (size 1.27 1.27)) (hide yes)))
  (pin "1")
  (pin "2"))
 (symbol
  (lib_id "Device:C_Polarized")
  (at 166.37 138.43 0)
  (unit 1)
  (exclude_from_sim no)
  (in_bom yes)
  (on_board yes)
  (dnp no)
  (property "Reference" "C7" (at 169.3672 137.2616 0) (effects (font (size 1.27 1.27)) (justify left)))
  (property "Value" "470uF" (at 169.3672 139.573 0) (effects (font (size 1.27 1.27)) (justify left)))
  (property "Footprint" "Capacitor_SMD:CP_Elec_10x10.5" (at 167.3352 142.24 0) (effects (font (size 1.27 1.27)) (hide yes)))
  (property "Datasheet" "~" (at 166.37 138.43 0) (effects (font (size 1.27 1.27)) (hide yes)))
  (property "Description" "Polarized capacitor" (at 166.37 138.43 0) (effects (font (size 1.27 1.27)) (hide yes)))
  (pin "1")
  (pin "2"))
 (symbol
  (lib_id "power:GND")
  (at 153.67 142.24 0)
  (unit 1)
  (exclude_from_sim no)
  (in_bom yes)
  (on_board yes)
  (dnp no)
  (property "Reference" "#PWR033" (at 153.67 148.59 0) (effects (font (size 1.27 1.27)) (hide yes)))
  (property "Value" "GND" (at 153.797 146.6342 0) (effects (font (size 1.27 1.27))))
  (property "Footprint" "" (at 153.67 142.24 0) (effects (font (size 1.27 1.27)) (hide yes)))
  (property "Datasheet" "" (at 153.67 142.24 0) (effects (font (size 1.27 1.27)) (hide yes)))
  (property "Description" "Power symbol creates a global label with name \"GND\" , ground" (at 153.67 142.24 0) (effects (font (size 1.27 1.27)) (hide yes)))
  (pin "1"))
 (symbol
  (lib_id "power:GND")
  (at 201.93 124.46 0)
  (unit 1)
  (exclude_from_sim no)
  (in_bom yes)
  (on_board yes)
  (dnp no)
  (property "Reference" "#PWR0111" (at 201.93 130.81 0) (effects (font (size 1.27 1.27)) (hide yes)))
  (property "Value" "GND" (at 202.057 128.8542 0) (effects (font (size 1.27 1.27))))
  (property "Footprint" "" (at 201.93 124.46 0) (effects (font (size 1.27 1.27)) (hide yes)))
  (property "Datasheet" "" (at 201.93 124.46 0) (effects (font (size 1.27 1.27)) (hide yes)))
  (property "Description" "Power symbol creates a global label with name \"GND\" , ground" (at 201.93 124.46 0) (effects (font (size 1.27 1.27)) (hide yes)))
  (pin "1"))
 (symbol
  (lib_id "power:GND")
  (at 101.6 134.62 0)
  (unit 1)
  (exclude_from_sim no)
  (in_bom yes)
  (on_board yes)
  (dnp no)
  (property "Reference" "#PWR027" (at 101.6 140.97 0) (effects (font (size 1.27 1.27)) (hide yes)))
  (property "Value" "GND" (at 101.727 139.0142 0) (effects (font (size 1.27 1.27))))
  (property "Footprint" "" (at 101.6 134.62 0) (effects (font (size 1.27 1.27)) (hide yes)))
  (property "Datasheet" "" (at 101.6 134.62 0) (effects (font (size 1.27 1.27)) (hide yes)))
  (property "Description" "Power symbol creates a global label with name \"GND\" , ground" (at 101.6 134.62 0) (effects (font (size 1.27 1.27)) (hide yes)))
  (pin "1"))
 (symbol
  (lib_id "Device:R")
  (at 162.56 55.88 90)
  (unit 1)
  (exclude_from_sim no)
  (in_bom yes)
  (on_board yes)
  (dnp no)
  (property "Reference" "R7" (at 163.83 53.34 90) (effects (font (size 1.27 1.27)) (justify left)))
  (property "Value" "1000" (at 165.1 58.42 90) (effects (font (size 1.27 1.27)) (justify left)))
  (property "Footprint" "Resistor_SMD:R_0603_1608Metric" (at 162.56 57.658 90) (effects (font (size 1.27 1.27)) (hide yes)))
  (property "Datasheet" "~" (at 162.56 55.88 0) (effects (font (size 1.27 1.27)) (hide yes)))
  (property "Description" "Resistor" (at 162.56 55.88 0) (effects (font (size 1.27 1.27)) (hide yes)))
  (pin "1")
  (pin "2"))
 (symbol
  (lib_id "power:GND")
  (at 185.42 109.22 0)
  (unit 1)
  (exclude_from_sim no)
  (in_bom yes)
  (on_board yes)
  (dnp no)
  (property "Reference" "#PWR040" (at 185.42 115.57 0) (effects (font (size 1.27 1.27)) (hide yes)))
  (property "Value" "GND" (at 185.547 113.6142 0) (effects (font (size 1.27 1.27))))
  (property "Footprint" "" (at 185.42 109.22 0) (effects (font (size 1.27 1.27)) (hide yes)))
  (property "Datasheet" "" (at 185.42 109.22 0) (effects (font (size 1.27 1.27)) (hide yes)))
  (property "Description" "Power symbol creates a global label with name \"GND\" , ground" (at 185.42 109.22 0) (effects (font (size 1.27 1.27)) (hide yes)))
  (pin "1"))
 (symbol
  (lib_id "power:PWR_FLAG")
  (at 138.43 86.36 270)
  (unit 1)
  (exclude_from_sim no)
  (in_bom yes)
  (on_board yes)
  (dnp no)
  (property "Reference" "#FLG01" (at 140.335 86.36 0) (effects (font (size 1.27 1.27)) (hide yes)))
  (property "Value" "PWR_FLAG" (at 141.6812 86.36 90) (effects (font (size 1.27 1.27)) (justify left)))
  (property "Footprint" "" (at 138.43 86.36 0) (effects (font (size 1.27 1.27)) (hide yes)))
  (property "Datasheet" "~" (at 138.43 86.36 0) (effects (font (size 1.27 1.27)) (hide yes)))
  (property "Description" "Special symbol for telling ERC where power comes from" (at 138.43 86.36 0) (effects (font (size 1.27 1.27)) (hide yes)))
  (pin "1"))
 (symbol
  (lib_id "MyLib:XL2596")
  (at 147.32 134.62 180)
  (unit 1)
  (exclude_from_sim no)
  (in_bom yes)
  (on_board yes)
  (dnp no)
  (property "Reference" "IC2" (at 124.46 140.335 0) (effects (font (size 1.27 1.27))))
  (property "Value" "XL2596" (at 124.46 138.0236 0) (effects (font (size 1.27 1.27))))
  (property "Footprint" "MyFootprints:TO263-5L" (at 137.16 138.43 0) (effects (font (size 1.27 1.27)) (justify left) (hide yes)))
  (property "Datasheet" "" (at 149.86 139.7 0) (effects (font (size 1.27 1.27)) (justify left) (hide yes)))
  (property "Description" "" (at 147.32 134.62 0) (effects (font (size 1.27 1.27)) (hide yes)))
  (pin "1")
  (pin "2")
  (pin "3")
  (pin "4")
  (pin "5")
  (pin "6"))
 (symbol
  (lib_id "power:GND")
  (at 148.59 101.6 0)
  (unit 1)
  (exclude_from_sim no)
  (in_bom yes)
  (on_board yes)
  (dnp no)
  (property "Reference" "#PWR028" (at 148.59 107.95 0) (effects (font (size 1.27 1.27)) (hide yes)))
  (property "Value" "GND" (at 148.717 105.9942 0) (effects (font (size 1.27 1.27))))
  (property "Footprint" "" (at 148.59 101.6 0) (effects (font (size 1.27 1.27)) (hide yes)))
  (property "Datasheet" "" (at 148.59 101.6 0) (effects (font (size 1.27 1.27)) (hide yes)))
  (property "Description" "Power symbol creates a global label with name \"GND\" , ground" (at 148.59 101.6 0) (effects (font (size 1.27 1.27)) (hide yes)))
  (pin "1"))
 (symbol
  (lib_id "Mechanical:MountingHole_Pad")
  (at 201.93 121.92 0)
  (unit 1)
  (exclude_from_sim no)
  (in_bom yes)
  (on_board yes)
  (dnp no)
  (fields_autoplaced yes)
  (property "Reference" "H1" (at 204.47 119.3799 0) (effects (font (size 1.27 1.27)) (justify left)))
  (property "Value" "Ground" (at 204.47 121.9199 0) (effects (font (size 1.27 1.27)) (justify left)))
  (property "Footprint" "MountingHole:MountingHole_2.2mm_M2_DIN965_Pad" (at 201.93 121.92 0) (effects (font (size 1.27 1.27)) (hide yes)))
  (property "Datasheet" "~" (at 201.93 121.92 0) (effects (font (size 1.27 1.27)) (hide yes)))
  (property "Description" "Mounting Hole with connection" (at 201.93 121.92 0) (effects (font (size 1.27 1.27)) (hide yes)))
  (pin "1"))
 (symbol
  (lib_id "power:GND")
  (at 130.81 99.06 0)
  (unit 1)
  (exclude_from_sim no)
  (in_bom yes)
  (on_board yes)
  (dnp no)
  (property "Reference" "#PWR05" (at 130.81 105.41 0) (effects (font (size 1.27 1.27)) (hide yes)))
  (property "Value" "GND" (at 130.937 103.4542 0) (effects (font (size 1.27 1.27))))
  (property "Footprint" "" (at 130.81 99.06 0) (effects (font (size 1.27 1.27)) (hide yes)))
  (property "Datasheet" "" (at 130.81 99.06 0) (effects (font (size 1.27 1.27)) (hide yes)))
  (property "Description" "Power symbol creates a global label with name \"GND\" , ground" (at 130.81 99.06 0) (effects (font (size 1.27 1.27)) (hide yes)))
  (pin "1"))
 (symbol
  (lib_id "power:PWR_FLAG")
  (at 158.75 50.8 90)
  (unit 1)
  (exclude_from_sim no)
  (in_bom yes)
  (on_board yes)
  (dnp no)
  (property "Reference" "#FLG02" (at 156.845 50.8 0) (effects (font (size 1.27 1.27)) (hide yes)))
  (property "Value" "PWR_FLAG" (at 154.3558 50.8 0) (effects (font (size 1.27 1.27))))
  (property "Footprint" "" (at 158.75 50.8 0) (effects (font (size 1.27 1.27)) (hide yes)))
  (property "Datasheet" "~" (at 158.75 50.8 0) (effects (font (size 1.27 1.27)) (hide yes)))
  (property "Description" "Special symbol for telling ERC where power comes from" (at 158.75 50.8 0) (effects (font (size 1.27 1.27)) (hide yes)))
  (pin "1"))
 (symbol
  (lib_id "power:GND")
  (at 148.59 142.24 0)
  (unit 1)
  (exclude_from_sim no)
  (in_bom yes)
  (on_board yes)
  (dnp no)
  (property "Reference" "#PWR031" (at 148.59 148.59 0) (effects (font (size 1.27 1.27)) (hide yes)))
  (property "Value" "GND" (at 148.717 146.6342 0) (effects (font (size 1.27 1.27))))
  (property "Footprint" "" (at 148.59 142.24 0) (effects (font (size 1.27 1.27)) (hide yes)))
  (property "Datasheet" "" (at 148.59 142.24 0) (effects (font (size 1.27 1.27)) (hide yes)))
  (property "Description" "Power symbol creates a global label with name \"GND\" , ground" (at 148.59 142.24 0) (effects (font (size 1.27 1.27)) (hide yes)))
  (pin "1"))
 (symbol
  (lib_id "power:+3.3V")
  (at 138.43 83.82 0)
  (unit 1)
  (exclude_from_sim no)
  (in_bom yes)
  (on_board yes)
  (dnp no)
  (property "Reference" "#PWR08" (at 138.43 87.63 0) (effects (font (size 1.27 1.27)) (hide yes)))
  (property "Value" "+3.3V" (at 138.811 79.4258 0) (effects (font (size 1.27 1.27))))
  (property "Footprint" "" (at 138.43 83.82 0) (effects (font (size 1.27 1.27)) (hide yes)))
  (property "Datasheet" "" (at 138.43 83.82 0) (effects (font (size 1.27 1.27)) (hide yes)))
  (property "Description" "Power symbol creates a global label with name \"+3.3V\"" (at 138.43 83.82 0) (effects (font (size 1.27 1.27)) (hide yes)))
  (pin "1"))
 (symbol
  (lib_id "power:GND")
  (at 175.26 64.77 0)
  (unit 1)
  (exclude_from_sim no)
  (in_bom yes)
  (on_board yes)
  (dnp no)
  (property "Reference" "#PWR036" (at 175.26 71.12 0) (effects (font (size 1.27 1.27)) (hide yes)))
  (property "Value" "GND" (at 175.387 69.1642 0) (effects (font (size 1.27 1.27))))
  (property "Footprint" "" (at 175.26 64.77 0) (effects (font (size 1.27 1.27)) (hide yes)))
  (property "Datasheet" "" (at 175.26 64.77 0) (effects (font (size 1.27 1.27)) (hide yes)))
  (property "Description" "Power symbol creates a global label with name \"GND\" , ground" (at 175.26 64.77 0) (effects (font (size 1.27 1.27)) (hide yes)))
  (pin "1"))
 (symbol
  (lib_id "Device:C")
  (at 148.59 97.79 0)
  (unit 1)
  (exclude_from_sim no)
  (in_bom yes)
  (on_board yes)
  (dnp no)
  (property "Reference" "C5" (at 151.511 96.6216 0) (effects (font (size 1.27 1.27)) (justify left)))
  (property "Value" "10uF" (at 151.511 98.933 0) (effects (font (size 1.27 1.27)) (justify left)))
  (property "Footprint" "Capacitor_SMD:C_0805_2012Metric" (at 149.5552 101.6 0) (effects (font (size 1.27 1.27)) (hide yes)))
  (property "Datasheet" "~" (at 148.59 97.79 0) (effects (font (size 1.27 1.27)) (hide yes)))
  (property "Description" "Unpolarized capacitor" (at 148.59 97.79 0) (effects (font (size 1.27 1.27)) (hide yes)))
  (pin "1")
  (pin "2"))
 (symbol
  (lib_id "power:+12V")
  (at 158.75 49.53 0)
  (unit 1)
  (exclude_from_sim no)
  (in_bom yes)
  (on_board yes)
  (dnp no)
  (property "Reference" "#PWR034" (at 158.75 53.34 0) (effects (font (size 1.27 1.27)) (hide yes)))
  (property "Value" "+12V" (at 159.131 45.1358 0) (effects (font (size 1.27 1.27))))
  (property "Footprint" "" (at 158.75 49.53 0) (effects (font (size 1.27 1.27)) (hide yes)))
  (property "Datasheet" "" (at 158.75 49.53 0) (effects (font (size 1.27 1.27)) (hide yes)))
  (property "Description" "Power symbol creates a global label with name \"+12V\"" (at 158.75 49.53 0) (effects (font (size 1.27 1.27)) (hide yes)))
  (pin "1"))
 (symbol
  (lib_id "power:+5V")
  (at 185.42 87.63 0)
  (unit 1)
  (exclude_from_sim no)
  (in_bom yes)
  (on_board yes)
  (dnp no)
  (property "Reference" "#PWR039" (at 185.42 91.44 0) (effects (font (size 1.27 1.27)) (hide yes)))
  (property "Value" "+5V" (at 185.801 83.2358 0) (effects (font (size 1.27 1.27))))
  (property "Footprint" "" (at 185.42 87.63 0) (effects (font (size 1.27 1.27)) (hide yes)))
  (property "Datasheet" "" (at 185.42 87.63 0) (effects (font (size 1.27 1.27)) (hide yes)))
  (property "Description" "Power symbol creates a global label with name \"+5V\"" (at 185.42 87.63 0) (effects (font (size 1.27 1.27)) (hide yes)))
  (pin "1"))
 (symbol
  (lib_id "Device:C_Polarized")
  (at 138.43 100.33 0)
  (unit 1)
  (exclude_from_sim no)
  (in_bom yes)
  (on_board yes)
  (dnp no)
  (property "Reference" "C4" (at 141.4272 99.1616 0) (effects (font (size 1.27 1.27)) (justify left)))
  (property "Value" "22uF" (at 141.4272 101.473 0) (effects (font (size 1.27 1.27)) (justify left)))
  (property "Footprint" "Capacitor_SMD:C_0805_2012Metric" (at 139.3952 104.14 0) (effects (font (size 1.27 1.27)) (hide yes)))
  (property "Datasheet" "~" (at 138.43 100.33 0) (effects (font (size 1.27 1.27)) (hide yes)))
  (property "Description" "Polarized capacitor" (at 138.43 100.33 0) (effects (font (size 1.27 1.27)) (hide yes)))
  (pin "1")
  (pin "2")))
